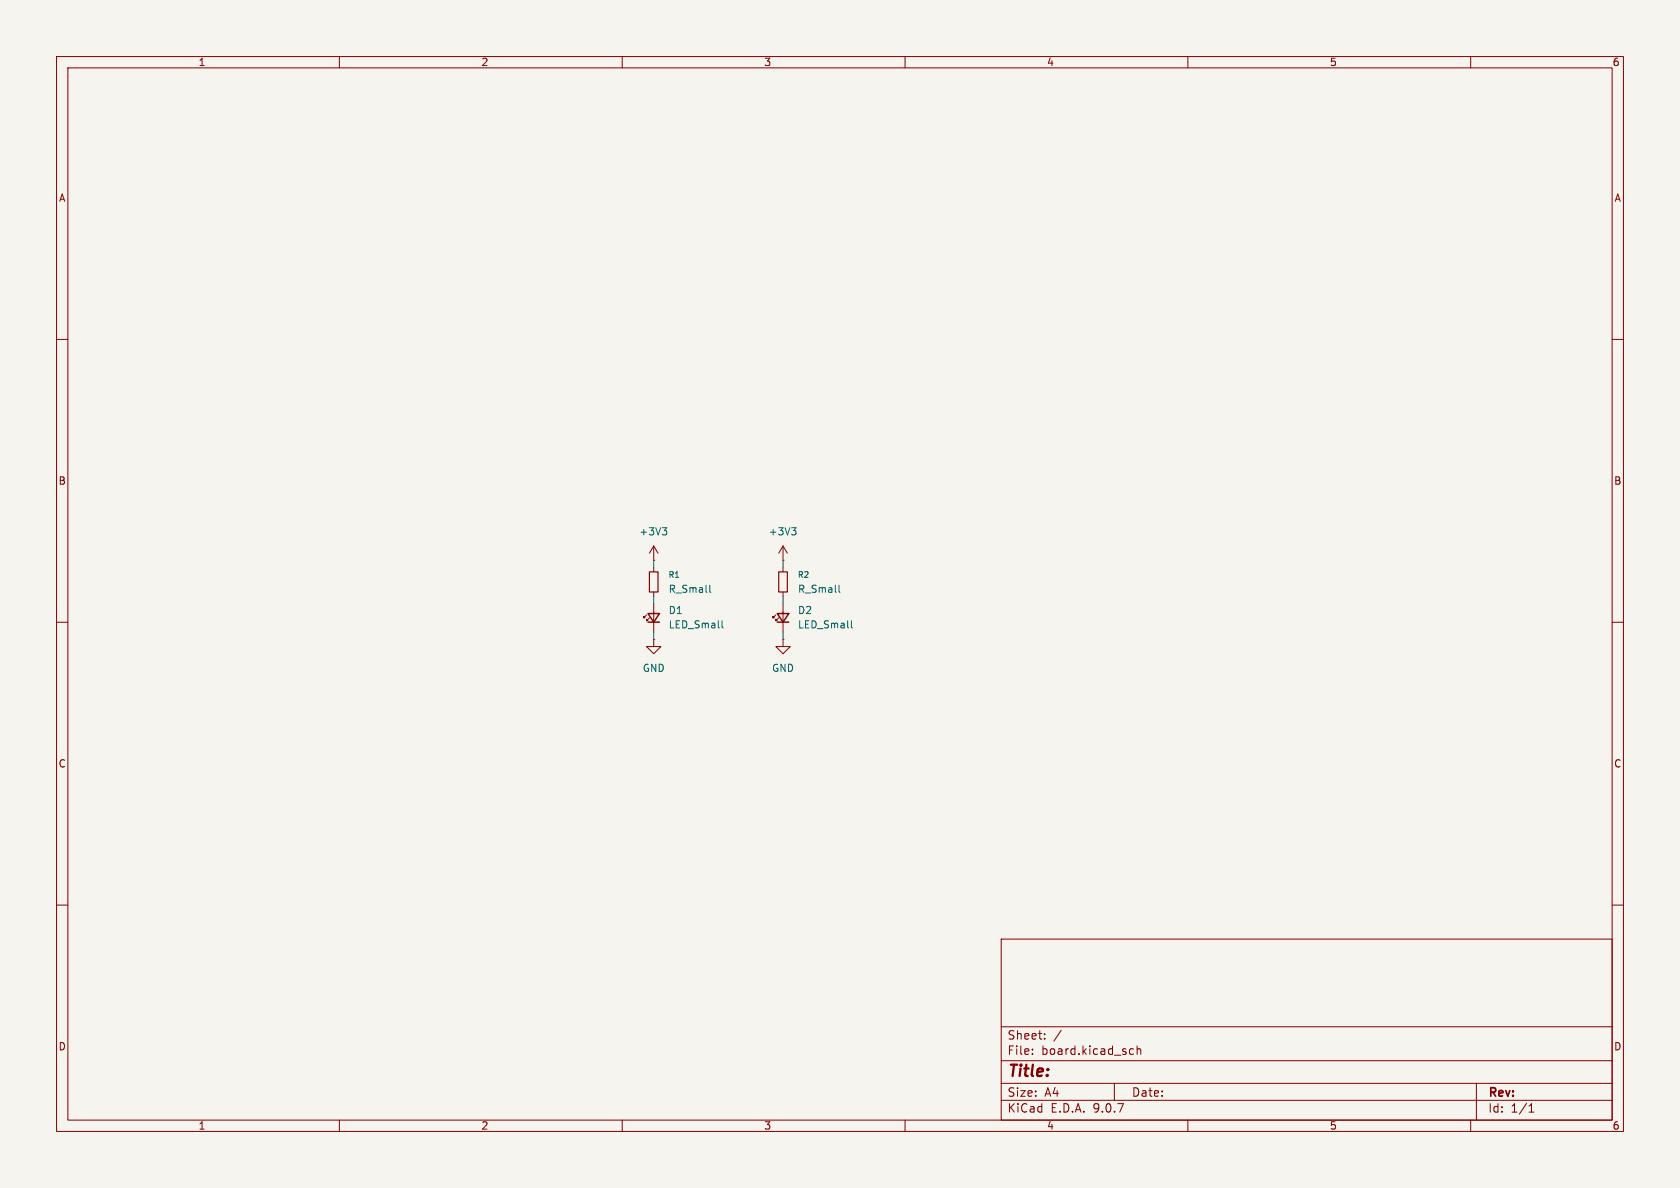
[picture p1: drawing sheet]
<svg xmlns="http://www.w3.org/2000/svg" width="297mm" height="210mm" viewBox="0 0 297 210" stroke-linecap="round" stroke-linejoin="round" font-family="sans-serif">
<path d="M0 0h297v210h-297z" fill="#f5f4ef" stroke="#f5f4ef" stroke-width=".18"/>
<g fill="none" stroke="#840000" stroke-width=".18">
<path d="M10 10h277v190h-277zM12 12h273v186h-273zM60 10v2M110 10v2M160 10v2M210 10v2M260 10v2M10 60h2M285 60h2M115.6 99.1h.1M115.6 96.5v2.6M115.6 96.5l-.8 1.3"/>
<path d="M115.6 96.5l.7 1.3M138.4 99.1h.1M138.4 96.5l-.7 1.3M138.4 96.5l.8 1.3M138.4 96.5v2.6M10 110h2M114.3 108.7l-.5 .5v-.2v.2h.2M114.8 109.2l-.5 .5v-.2v.2h.3M115.6 113v1.3h1.2l-1.2 1.3-1.3-1.3h1.3M115.6 113h.1M115.6 100.3v.8M115.6 104.6v.8"/>
<path d="M115.6 106.7v5.1M137.2 108.7l-.5 .5v-.2v.2h.2M137.7 109.2l-.5 .5v-.2v.2h.2M138.4 113v1.3h1.3l-1.3 1.3-1.2-1.3h1.2M138.4 113h.1M138.4 100.3v.8M138.4 104.6v.8M138.4 106.7v5.1M285 110h2M10 160h2M177 166h108v32h-108zM285 160h2"/>
<path d="M60 198v2M110 198v2M160 198v2M177 194.5h108M177 191.5h108M177 187.5h108M177 181.5h108M182.5 186.3v.1M182.5 185.5v.1M184.7 183.6v.1M184.7 182.8v.1M187.6 182.1l-1.3 2"/>
<path d="M197 191.5v3M199.8 186.3h.6M199.8 185.5h.6M201 185.5l.2-.1 .4 .1 .1 .9M201 184.9v1.5M210 198v2M260 198v2M261 191.5v6.5M270.3 196.6h.9M270.3 195.5l.4-.4v1.5"/>
</g>
<path d="M117.1 93.3h.8l-.5 .5M117.6 93.8l.3 .2v.3l-.3 .3M139.9 93.3h.8l-.4 .5M140.5 93.8l.2 .2v.3l-.2 .3M125.5 103.4v1.1l.2 .2M127.7 109.7v1.1l.1 .2M148.3 103.4v1.1l.2 .2M150.5 109.7v1.1l.2 .2" fill="none" stroke="#006464" stroke-width=".18"/>
<path d="M114.6 108.5h2l-1 1.5zM114.6 110h2M137.4 108.5h2l-1 1.5zM137.4 110h2" fill="none" stroke="#840000" stroke-width=".25"/>
<path d="M114.8 101.1h1.5v3.5h-1.5zM137.7 101.1h1.5v3.5h-1.5z" fill="none" stroke="#840000" stroke-width=".2"/>
<path d="M115.6 99.1v1.2M138.4 99.1v1.2M115.6 105.4v1.3M115.6 111.8v1.2M138.4 105.4v1.3M138.4 111.8v1.2" fill="none" stroke="#009600" stroke-width=".18"/>
<text font-size="2.8" fill="#840000" x="178" y="190.9">Title:</text>
<g font-size="2.1" fill="#840000">
<text x="178" y="184">Sheet:</text>
<text x="178" y="186.7">File:</text>
<text x="184.1" y="186.7">board.kicad_sch</text>
<text x="178" y="196.9">KiCad</text>
<text x="178" y="194.1">Size:</text>
<text x="184.7" y="194.1">A4</text>
<text x="185.7" y="196.9">E.D.A.</text>
<text x="193.3" y="196.9">9.0.7</text>
<text x="200" y="194.1">Date:</text>
<text x="263" y="194.3">Rev:</text>
<text x="263" y="196.9">Id:</text>
<text x="267.1" y="196.9">1/1</text>
</g>
<g font-size="1.8" fill="#840000">
<text x="35" y="11.9">1</text>
<text x="85" y="11.9">2</text>
<text x="135" y="11.9">3</text>
<text x="185" y="11.9">4</text>
<text x="235" y="11.9">5</text>
<text x="285" y="11.9">6</text>
<text x="10.3" y="35.9">A</text>
<text x="285.3" y="35.9">A</text>
<text x="10.3" y="85.9">B</text>
<text x="285.3" y="85.9">B</text>
<text x="10.3" y="135.9">C</text>
<text x="285.3" y="135.9">C</text>
<text x="10.3" y="185.9">D</text>
<text x="285.3" y="185.9">D</text>
<text x="35" y="199.9">1</text>
<text x="85" y="199.9">2</text>
<text x="135" y="199.9">3</text>
<text x="185" y="199.9">4</text>
<text x="235" y="199.9">5</text>
<text x="285" y="199.9">6</text>
</g>
<g font-size="1.8" fill="#006464">
<text x="112.9" y="94.8">+3V3</text>
<text x="135.8" y="94.8">+3V3</text>
<text x="118.1" y="105">R_Small</text>
<text x="141" y="105">R_Small</text>
<text x="118.1" y="108.7">D1</text>
<text x="118.1" y="111.3">LED_Small</text>
<text x="141" y="108.7">D2</text>
<text x="141" y="111.3">LED_Small</text>
<text x="113.5" y="119">GND</text>
<text x="136.4" y="119">GND</text>
</g>
<g font-size="1.4" fill="#006464">
<text x="118.1" y="102.3">R1</text>
<text x="140.9" y="102.3">R2</text>
</g>
</svg>
